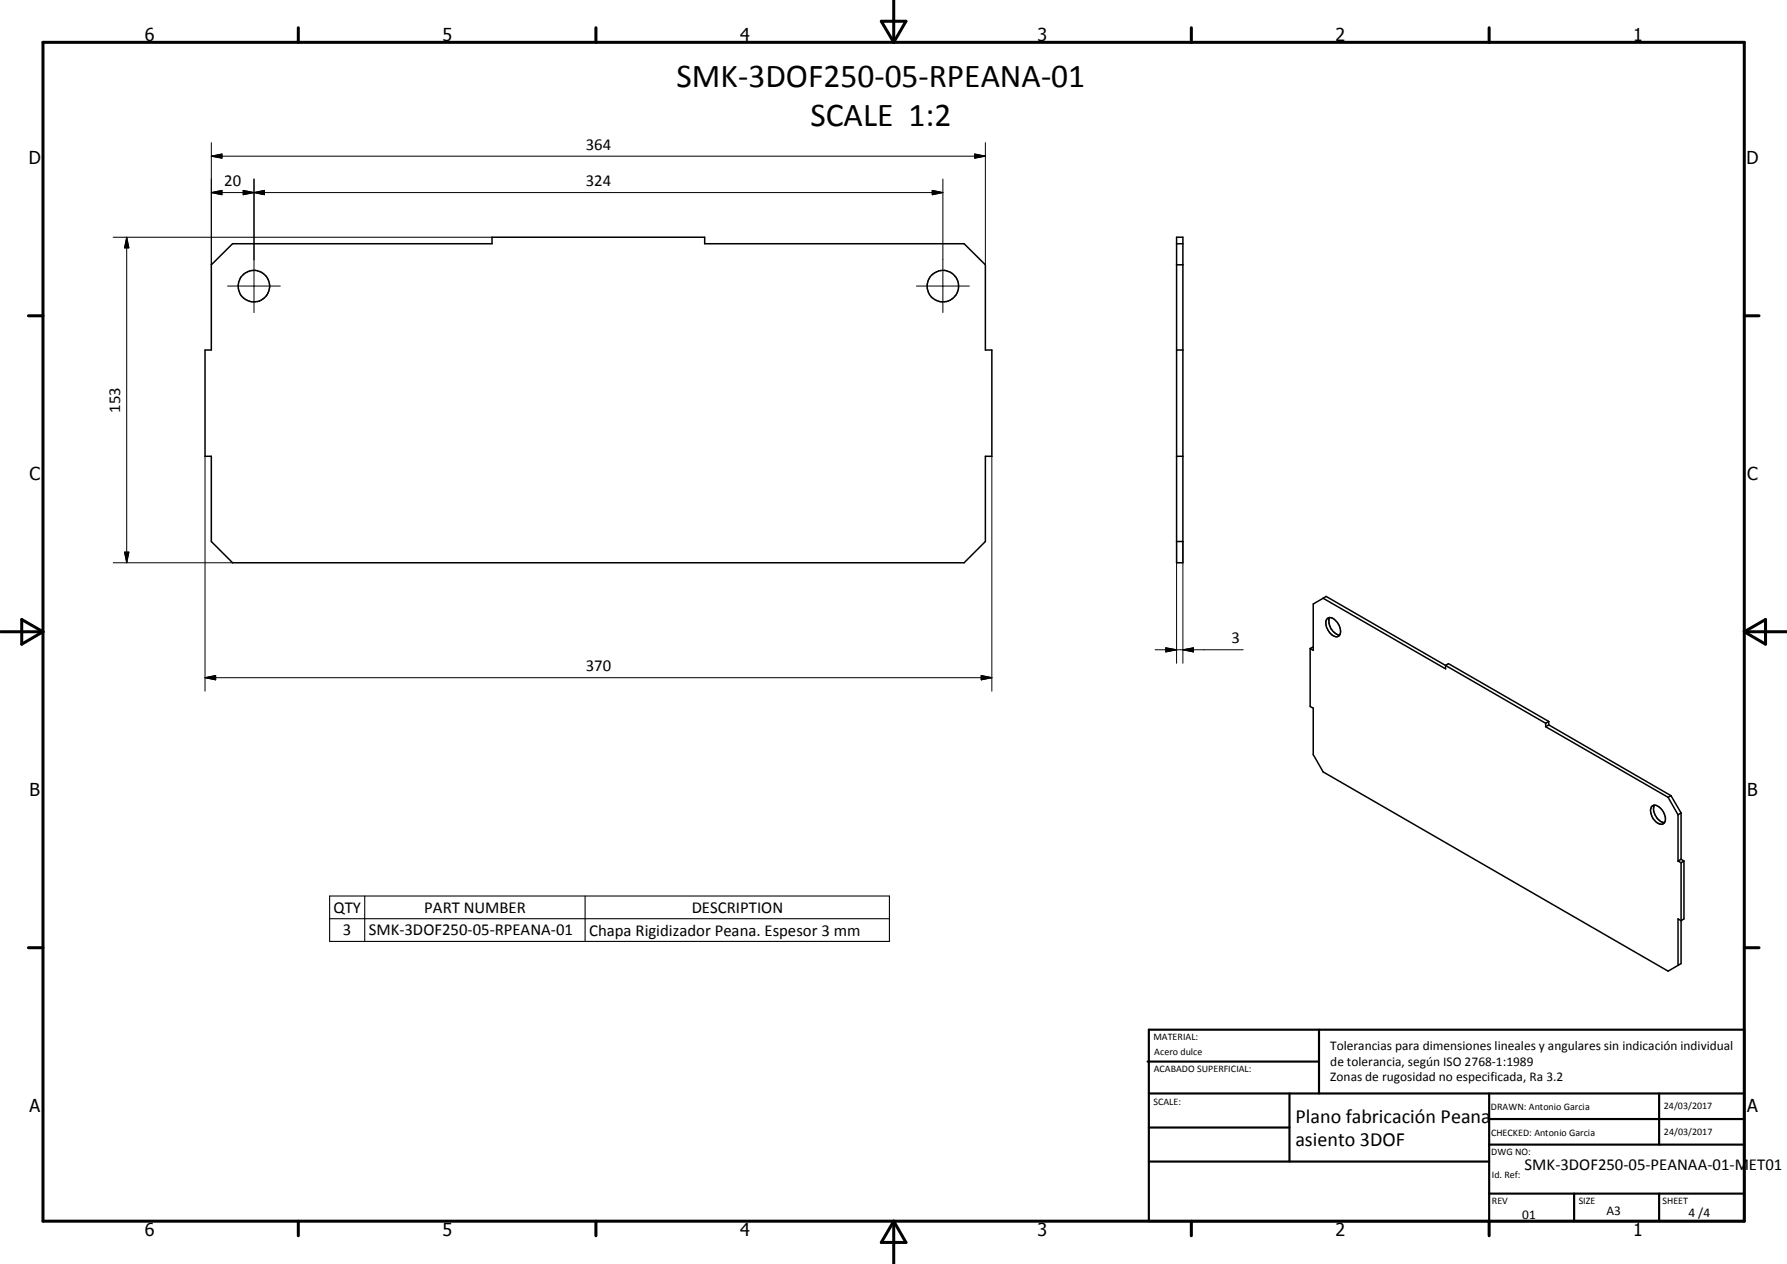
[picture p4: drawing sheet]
<svg xmlns="http://www.w3.org/2000/svg" width="420mm" height="297mm" viewBox="0 0 420 297" stroke-linecap="round" stroke-linejoin="round" font-family="sans-serif">
<g fill="none" stroke="#000" stroke-width=".35">
<path d="M276.6 55.8h1.5v76.4h-1.5zM276.6 57.3h1.5M49.7 62.2l5-4.9h61v-1.5h50v1.5h61l5 4.9v20.1h1.5v24.9h-1.5v20.1l-5 4.9h-172l-5-4.9v-20.1h-1.5v-24.9h1.5zM276.6 62.2h1.5M276.6 82.3h1.5M276.6 107.2h1.5M276.6 127.3h1.5M308 152.4v13.6l.8 .4v10.9l2.3 4.1 81.1 46.8 2.3-1.3M308.8 152l-.8 .4M311.1 140.6l-2.3 1.3v10.9l-.8-.4M311.1 140.6l28.8 16.6v-.8l.7-.4 23.5 13.5M311.1 140.6l.7-.4 51.6 29.8"/>
<path d="M312.1 145.4l.4-.2a2.71 2.71 0 0 1 2.5 2.2 1.64 1.64 0 0 1-.5 2.2 3.1 3.1 0 0 1-2.6-4zM312.6 145.1a3.2 3.2 0 0 0 2.4 4.1M363.4 170v.8M363.4 170.8l28.8 16.6M364.1 170.3l28.8 16.7M364.1 169.5l-.7 .5M364.1 170.3l-.7 .5M364.1 169.5v.8M388.4 189.5a1.6 1.6 0 0 1 2.2 .6 2.87 2.87 0 0 1 .6 3.4 1.85 1.85 0 0 1-2.4-1 2.74 2.74 0 0 1-.4-3zM389 189.2a3.2 3.2 0 0 0 2.4 4.1M392.2 187.4l2.3 4.1M392.9 187l-.7 .4"/>
<path d="M392.9 187l2.4 4.1M394.5 191.5v10.9M395.3 191.1v10.8M395.3 191.1l-.8 .4M394.5 202.4l.8 .3M395.3 202.7v23.7l-.8 .5M395.3 201.9l.6 .5M395.3 201.9l-.8 .5M395.9 202.4v13.5l-.6 .5-.8-.5v11M395.9 202.4l-.6 .3"/>
<circle cx="59.7" cy="67.2" r="3.7"/>
<circle cx="221.7" cy="67.3" r="3.7"/>
</g>
<g fill="none" stroke="#000" stroke-width=".71">
<path d="M10.1 9.9h400v277.1h-400zM70.1 6.5v3.4M140.1 6.5v3.4M207.2 5h5.8l-2.9 4.9zM210.1 0v9.9M280.1 6.5v3.4M350.1 6.5v3.4M6.7 74.2h3.4M410.1 74.2h3.5M.1 148.5h10M5.1 145.6l5 2.9-5 2.9zM410.1 148.5h10"/>
<path d="M410.1 148.5l5-2.9v5.8zM6.7 222.7h3.4M410.1 222.7h3.5M70.1 287v3.4M140.1 287v3.4M210.1 287v10M210.1 287l2.9 5h-5.8zM280.1 287v3.4M350.1 287v3.4"/>
</g>
<g fill="none" stroke="#000" stroke-width=".51">
<path d="M269.8 249.5h40.3M270.1 242h140v45h-140zM270.1 257h140M303.2 257v16M310.1 242v15M350.1 257v30M390.1 257v12M270.1 265h33.1M270.1 273h80M350.1 269h60M350.1 263h60M350.1 280.5h60"/>
<path d="M370.1 280.5v6.5M390.1 280.5v6.5"/>
</g>
<path d="M77.5 210.6h131.6v10.6h-131.6zM77.5 215.9h131.6M85.8 210.6v10.6M137.6 210.6v10.6" fill="none" stroke="#000" stroke-width=".25"/>
<g fill="none" stroke="#000" stroke-width=".24">
<path d="M49.7 36.7l2.5-.5v1zM49.7 33.5v28.7M49.7 36.7h182M229.2 36.2l2.5 .5-2.5 .5zM231.7 33.5v28.7M26.6 55.8h89.1M29.8 55.8l.5 2.5h-1zM29.8 55.8v76.4M49.7 45.3l2.5-.6v1.1zM49.7 45.3h172M57.2 44.7l2.5 .6-2.5 .5zM59.7 45.3l2.5-.6v1.1z"/>
<path d="M59.7 42.1v31.3M219.2 44.7l2.5 .6-2.5 .5zM221.7 42.1v31.3M53.5 67.2h12.4M215.5 67.2h12.4M48.2 107.2v55.2M233.2 107.2v55.2M26.6 132.2h28.1M29.3 129.8h1l-.5 2.4zM276.6 127.3v28.6M278.1 127.3v28.6M48.2 159.3l2.5-.6v1.1z"/>
<path d="M48.2 159.3h185M230.7 158.7l2.5 .6-2.5 .5zM271.6 152.7h20.7M274.1 152.2l2.5 .5-2.5 .5zM278.1 152.7l2.5-.5v1z"/>
</g>
<path d="M49.7 36.7l2.5-.5v1zM229.2 36.2l2.5 .5-2.5 .5zM29.8 55.8l.5 2.5h-1zM49.7 45.3l2.5-.6v1.1zM57.2 44.7l2.5 .6-2.5 .5zM59.7 45.3l2.5-.6v1.1zM219.2 44.7l2.5 .6-2.5 .5zM29.3 129.8h1l-.5 2.4zM48.2 159.3l2.5-.6v1.1zM230.7 158.7l2.5 .6-2.5 .5zM274.1 152.2l2.5 .5-2.5 .5zM278.1 152.7l2.5-.5v1z" fill="#000"/>
<g font-size="7.9">
<text x="159.1" y="20.5">SMK-3DOF250-05-RPEANA-01</text>
<text x="190.5" y="29.5">SCALE 1:2</text>
</g>
<g font-size="4.7">
<text x="304.6" y="263.9">Plano fabricación Peana</text>
<text x="304.6" y="269.3">asiento 3DOF</text>
</g>
<g font-size="4.2">
<text x="34" y="9.6">6</text>
<text x="104" y="9.6">5</text>
<text x="174" y="9.6">4</text>
<text x="244" y="9.6">3</text>
<text x="314" y="9.6">2</text>
<text x="384" y="9.6">1</text>
<text x="6.8" y="38.7">D</text>
<text x="410.6" y="38.7">D</text>
<text x="7" y="112.9">C</text>
<text x="410.8" y="112.9">C</text>
<text x="7" y="187.1">B</text>
<text x="410.8" y="187.1">B</text>
<text x="7" y="261.4">A</text>
<text x="410.8" y="261.4">A</text>
<text x="34" y="290.4">6</text>
<text x="104" y="290.4">5</text>
<text x="174" y="290.4">4</text>
<text x="244" y="290.4">3</text>
<text x="314" y="290.4">2</text>
<text x="384" y="290.4">1</text>
</g>
<g font-size="3.9">
<text x="137.7" y="35.1">364</text>
<text x="52.7" y="43.7">20</text>
<text x="137.7" y="43.7">324</text>
<text x="28.3" y="97" transform="rotate(-90 28.3 97)">153</text>
<text x="289.5" y="151.2">3</text>
<text x="137.7" y="157.7">370</text>
<text x="78.4" y="214.5">QTY</text>
<text x="99.8" y="214.5">PART NUMBER</text>
<text x="162.6" y="214.5">DESCRIPTION</text>
<text x="80.6" y="219.8">3</text>
<text x="86.7" y="219.8">SMK-3DOF250-05-RPEANA-01</text>
<text x="138.5" y="219.9">Chapa Rigidizador Peana. Espesor 3 mm</text>
<text x="358.5" y="275">SMK-3DOF250-05-PEANAA-01-MET01</text>
</g>
<g font-size="3.1">
<text x="312.7" y="246.8">Tolerancias para dimensiones lineales y angulares sin indicación individual</text>
<text x="312.7" y="250.4">de tolerancia, según ISO 2768-1:1989</text>
<text x="312.7" y="254">Zonas de rugosidad no especificada, Ra 3.2</text>
<text x="357.9" y="286.4">01</text>
<text x="377.7" y="285.6">A3</text>
<text x="397" y="285.9">4 /4</text>
</g>
<g font-size="2.4">
<text x="271.2" y="244.4">MATERIAL:</text>
<text x="271.3" y="252">ACABADO SUPERFICIAL:</text>
<text x="271.4" y="247.9">Acero dulce</text>
<text x="271.2" y="259.7">SCALE:</text>
<text x="350.6" y="260.9">DRAWN: Antonio Garcia</text>
<text x="391.2" y="260.6">24/03/2017</text>
<text x="350.6" y="267">CHECKED: Antonio Garcia</text>
<text x="391.2" y="266.7">24/03/2017</text>
<text x="350.6" y="271.4">DWG NO:</text>
<text x="350.8" y="276.9">Id. Ref:</text>
<text x="350.8" y="282.8">REV</text>
<text x="371.2" y="282.9">SIZE</text>
<text x="390.9" y="282.9">SHEET</text>
</g>
</svg>
